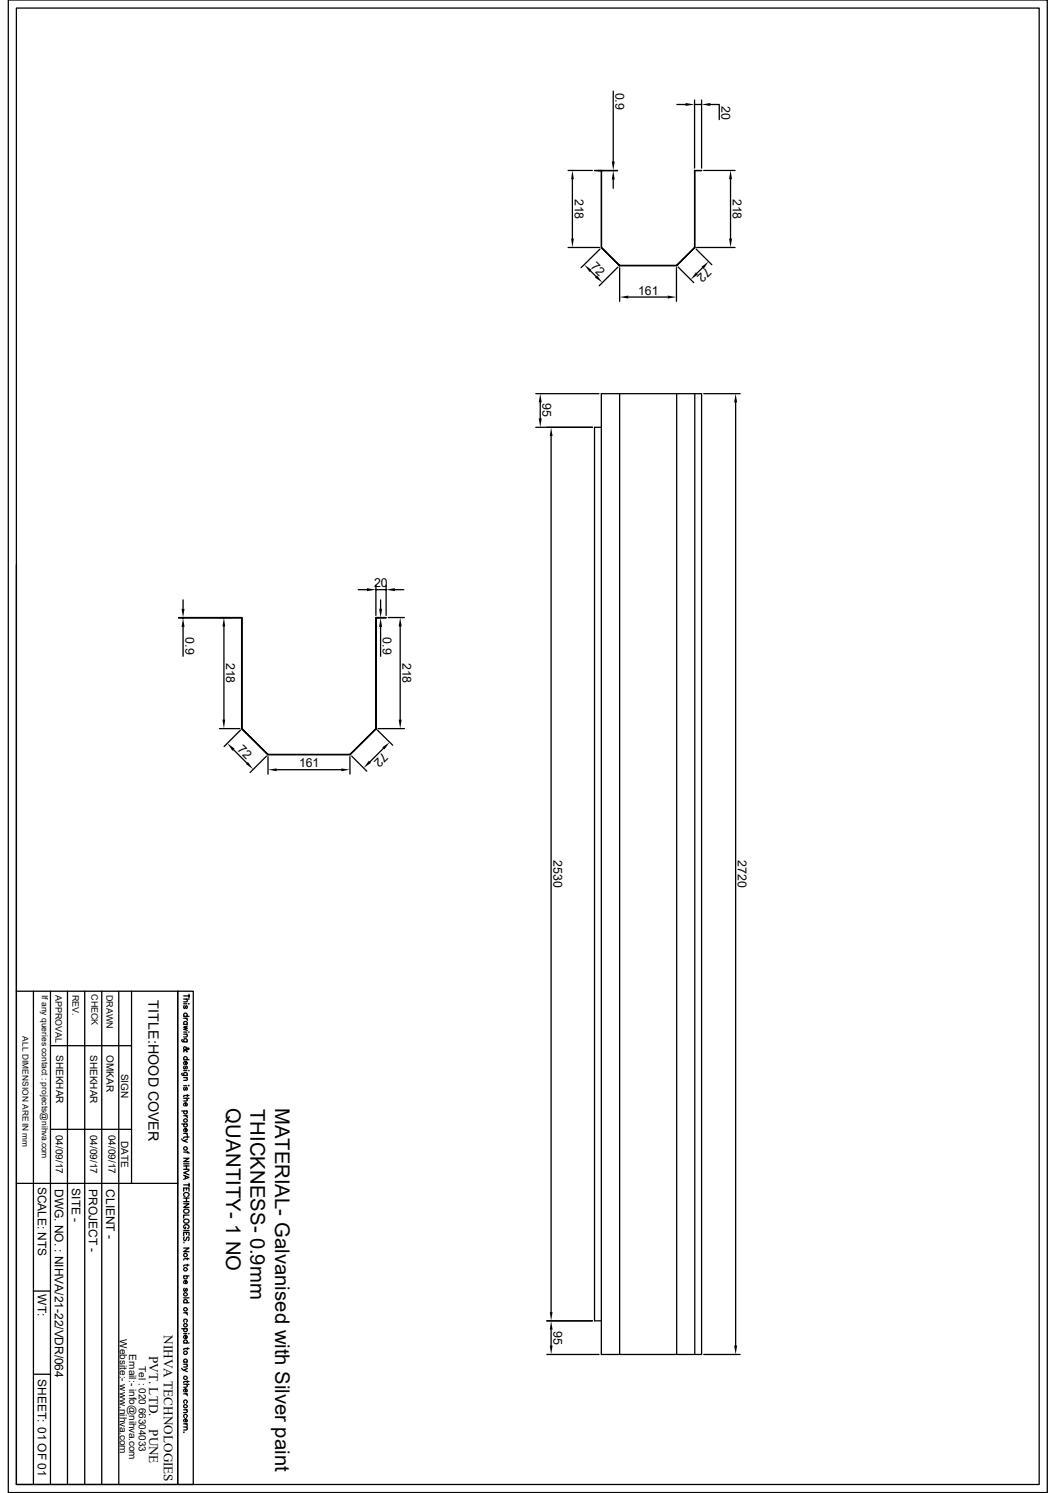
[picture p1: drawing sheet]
<svg xmlns="http://www.w3.org/2000/svg" width="210mm" height="297mm" viewBox="0 0 210 297" stroke-linecap="round" stroke-linejoin="round" font-family="sans-serif">
<g fill="none" stroke="#000" stroke-width=".25">
<path d="M1.7 0h206.6v296.9h-206.6zM3.3 1.6h203.4v293.7h-203.4zM122 18.1v14M138.1 19.9v13.5M139.5 19.9v13.5M113 33.9h4.8M113.8 35.6v11.9M118.9 34h3.9M119.6 33.9v15.3l3.6 3.6M122 33.9v.1M122 35.7v1.8M122.8 33.9l-4.6 .1h1.4v15.2l3.6 3.7h11.4l3.6-3.7v-15.2l1.3-.1h-1.4v15.3l-3.6 3.6h-11.3"/>
<path d="M134.6 20.8h1.8M138.1 20.8h1.4M140 33.9h6.2M141.3 20.8h1.7v3M145.3 35.6v11.9M113 49.2h6.2M117.4 53.9l1.1 1.1M119.3 49.5l-3.7 3.8M122.9 53.1l-3.7 3.8M123.2 52.8v.1M123.2 53.3v6.6M125 59.1h7.8"/>
<path d="M134.5 53.3v6.6M134.9 53.1l3.1 3.1M138.4 49.5l3.2 3.2M138.6 49.2h7.6M139.7 53.3l-1.1 1.1M106.6 78.3h12.5M119.6 78.3h19.9v191.2h-19.9zM123.2 78.3v191.2M134.6 78.3v191.2M138.2 78.3v191.2M140 78.3h7.2M106.6 85h11.2"/>
<path d="M107.4 80.1v3.1M109.6 86.7v174.3M119.6 85h-1.4v177.8h1.4M146.3 80.1v187.6M3.3 112.4v182.9h35.1v-98.1h-3.1v98.1v-98.1h-32M36.4 119.3v1.8M71.2 117.3h1.8M74.8 116.4v6M74.8 117.3h2M75.7 119.3v1.8M76.8 116.4v6M78.5 117.3h1.8"/>
<path d="M35.5 122.9h10.5M36.4 122.9h.1M36.4 124.7v5.9M44.5 124.6v18.6M46.1 122.9h2v22l5.2 5.2h16.3l5.2-5.2v-22h2h-2v22.1l-5.2 5.2h-16.3l-5.3-5.2v-22.1zM74.8 122.9h.5M75.7 122.9h.1M75.7 124.7v5.9M77.2 122.9h3.2M79.6 124.6v18.6M43.6 144.9h4.1M46.4 149.1l2.7 2.7"/>
<path d="M47.8 145.2l-3.2 3.3M53 150.4l-3.3 3.3M53.3 150.1v.1M53.3 150.5v3.5M55 153.1h12.9M69.6 150.5v3.5M69.9 150.4l3 3M75.1 145.2l3 3.1M75.2 144.9h5.2M76.2 148.9l-2.6 2.7M6.6 197.2v98.1M10 197.2v98.1"/>
<path d="M13.4 197.2v98.1M16.8 197.2v98.1M20.2 197.2v98.1M23.6 197.2v98.1M26.2 197.2v38.2M36.5 198.1h1.1M36.5 198.8h1.1M36.5 199.7h.7M37 198.8l.3 .2-.1 .3h-.7M37.5 199.6h.1M37.6 197.8v.7M10 208h16.2"/>
<path d="M36.2 206.8v.3l.2 .2h.9M36.2 213.5v.2l.1 .2 1 .1M36.5 202.2h1.1M36.5 202.6h.8M36.5 203.8h.8M36.5 205.3h.7M36.5 205.7h.8M36.5 210.8h1.1M36.5 213h.7M36.5 214.4h.8M36.5 216h.7M36.5 218.5h1.1"/>
<path d="M36.6 209.3v-.3l.6-.5h.2l.2 .2-.3 .1-.3-.5h-.4a.54 .54 0 0 0 0 .6 .54 .54 0 0 0 .6 .2l.1 .1-.2 .1M36.7 200.1l-.2 .1 .2 .4h.1l.1-.4 .3-.1 .1 .3-.2 .2M36.7 202.2a.35 .35 0 0 1-.1-.5 .35 .35 0 0 1 .5 0 .35 .35 0 0 1 0 .5M36.7 203.8a.34 .34 0 0 1-.1-.5 .34 .34 0 0 1 .5 0 .34 .34 0 0 1 0 .5M36.7 207.3a.35 .35 0 0 1-.1-.6 .35 .35 0 0 1 .5 0 .35 .35 0 0 1 0 .6M36.7 210.8a.35 .35 0 0 1-.1-.5 .35 .35 0 0 1 .5 0 .35 .35 0 0 1 0 .5M36.7 212.1l-.2 .2 .2 .3h.1l.1-.4 .3-.1 .1 .3-.2 .2M36.7 214a.34 .34 0 0 1-.1-.5 .34 .34 0 0 1 .5 0 .34 .34 0 0 1 0 .5M36.7 216.3l-.2 .2 .2 .4 .1-.1 .2-.4h.2l.1 .3-.2 .2M36.9 211.2v.6a.35 .35 0 0 0 .3-.5 .35 .35 0 0 0-.5-.1 .35 .35 0 0 0-.1 .5l.1 .1M36.9 219.4v.6h.2a.34 .34 0 0 0 0-.5 .34 .34 0 0 0-.5 0 .34 .34 0 0 0 .1 .5M36.9 202.6l.4 .2v.2"/>
<path d="M37 205.7l.3 .3-.1 .2-.7 .1M37 214.4l.3 .2-.1 .3h-.7M37 218.5l.3 .4-.8 .1M37.3 204.1l-.8 .2 .8 .3-.8 .2 .8 .2M37.3 217.8v.3M37.5 205.3h.1M37.5 212.9h.1M37.5 215.9v.1zM37.6 217.9h-.9l-.1 .1-.1 .2M3.3 235.4h32M10 224.7h16.2M36.2 226.6l.3 .3"/>
<path d="M36.2 221h1.1M36.2 223.6h1.1M36.5 231.5h1.1M36.5 231.9h1.1M36.5 232.6h1.1M36.5 229.2h.9l.2 .2M36.5 230.4h1.1l-1.1 .7h1.1M36.5 233.8l1.1 .4-1.1 .4M36.5 237v-.7h1.1v.7M36.5 239.5h1.1l-1.1 .7h1.1M36.5 222h.8M36.5 225.5h.8"/>
<path d="M36.5 235.7h1.1M36.5 238.3h1.1M36.5 239.1h1.1M36.7 221a.34 .34 0 0 0-.1 .5 .34 .34 0 0 0 .5 0 .34 .34 0 0 0 0-.5M36.7 223.6a.34 .34 0 0 0-.1 .5 .34 .34 0 0 0 .5 0 .34 .34 0 0 0 0-.5M36.8 238a.39 .39 0 0 1-.3-.4 .39 .39 0 0 1 .4-.4h.3a.39 .39 0 0 1 .4 .3 .39 .39 0 0 1-.3 .5M36.9 234v.5M36.9 224.5v.6h.2a.35 .35 0 0 0 0-.5 .35 .35 0 0 0-.5 0 .35 .35 0 0 0 .1 .5M36.9 222l.4 .2v.2M36.9 225.5l.4 .2v.2M37.1 231.9v.7M37.1 236.3v.4"/>
<path d="M37.1 238.3v.8M37.3 226.7l-.8 .2 .8 .3M37.3 226v.4M37.3 229.1v.3M37.6 226.2h-.9h-.1l-.1 .2M37.6 232.9l-1.1 .4 1.1 .4M37.6 235.4v.7M6.6 256.8h3.4M36.6 247.2h.1M36.5 245.8v-.6h1.1v.6M36.5 248.3h1.1l-1.1 .7h1.1M36.5 244.8h1.1"/>
<path d="M36.5 253.8h1.1M36.5 258.2h1.1M36.5 259.2h1.1M36.7 240.6a.54 .54 0 0 1 .6 0 .54 .54 0 0 1 .2 .5 .51 .51 0 0 1-.7 .2 .51 .51 0 0 1-.1-.7zM36.7 242.6a.54 .54 0 0 1 .6-.1 .54 .54 0 0 1 .2 .6 .51 .51 0 0 1-.7 .2 .51 .51 0 0 1-.1-.7zM36.7 246.1l-.2 .2 .2 .5 .3-.1 .2-.5h.3l.1 .3-.2 .3M36.7 253.8a.34 .34 0 0 0-.1 .5 .34 .34 0 0 0 .5 0 .34 .34 0 0 0 0-.5M36.7 256.3l-.2 .2 .2 .4 .4-.6 .1 .1 .1 .3-.2 .2M36.7 259.2a.35 .35 0 0 1-.1-.6 .35 .35 0 0 1 .5 0 .35 .35 0 0 1 0 .6M36.9 244.1v.3a.38 .38 0 0 1-.4-.4 .38 .38 0 0 1 .4-.4h.3a.39 .39 0 0 1 .4 .3 .39 .39 0 0 1-.3 .5M36.9 254.8v.6l.2-.1a.34 .34 0 0 0 0-.5 .34 .34 0 0 0-.5 .1 .34 .34 0 0 0 .1 .5M37.1 245.2v.4"/>
<path d="M37.3 250.3v.3M37.3 251.5v.4M37.6 241.7h-1.1v.6M37.6 250.4h-.9l-.2 .3M37.6 251.7h-.9h-.1l-.1 .2M6.6 273.4h3.4M36.2 272.2l.3 .4M36.2 264.3h1.1M36.5 261.2h.8M36.5 265.3h.7M36.5 267.2h1.1M36.5 271h.8"/>
<path d="M36.5 271.4h.8M36.5 275.4h1.1M36.5 277.3h.8M36.7 263a.34 .34 0 0 1-.1-.5 .34 .34 0 0 1 .5 0 .34 .34 0 0 1 0 .5M36.7 264.3a.34 .34 0 0 0-.1 .5 .34 .34 0 0 0 .5 0 .34 .34 0 0 0 0-.5M36.7 267.2a.34 .34 0 0 1-.1-.5 .34 .34 0 0 1 .5 0 .34 .34 0 0 1 0 .5M36.7 271a.34 .34 0 0 1-.1-.5 .34 .34 0 0 1 .5 0 .34 .34 0 0 1 0 .5M36.7 279.1a.35 .35 0 0 1-.1-.5 .35 .35 0 0 1 .5 0 .35 .35 0 0 1 0 .5M36.9 265.6v.7a.35 .35 0 0 0 .3-.5 .35 .35 0 0 0-.5-.2 .35 .35 0 0 0-.1 .5l.1 .2M36.9 276.3v.6h.2a.34 .34 0 0 0 0-.5 .34 .34 0 0 0-.5 0 .34 .34 0 0 0 .1 .5M36.9 261.2l.4 .2v.2M36.9 277.3l.3 .1 .1 .3"/>
<path d="M37 271.4l.3 .4-.8 .1M37 275.4l.3 .4-.3 .2h-.5M37.3 272.2l-.8 .4 .8 .3M37.3 268.1v.4M37.3 274.7v.3M37.5 265.3h.1M37.6 268.3h-.9h-.1l-.1 .2M37.6 274.8h-.9l-.1 .1-.1 .2M108.8 269.5h10.3M108.8 262.8h9M109.6 264.5v3.2M140 269.5h7.2"/>
<path d="M36.5 280.5h.8M36.5 283.3h.8M36.5 283.9h.8M36.6 284.9v.1zM36.7 282a.35 .35 0 0 1-.1-.5 .35 .35 0 0 1 .5 0 .35 .35 0 0 1 0 .5M36.9 282.3v.6l.2-.1a.34 .34 0 0 0 0-.4 .34 .34 0 0 0-.5 0 .34 .34 0 0 0 .1 .5M36.9 283.3l.3 .1 .1 .2M37 280.5l.3 .2-.1 .3h-.7M37 283.9l.3 .4-.3 .2h-.5"/>
<circle cx="36.9" cy="228.5" r=".37"/>
<circle cx="36.9" cy="222.9" r=".36"/>
<circle cx="36.9" cy="249.7" r=".37"/>
<circle cx="36.9" cy="257.5" r=".36"/>
<circle cx="36.9" cy="252.5" r=".36"/>
<circle cx="36.9" cy="269.1" r=".37"/>
<circle cx="36.9" cy="260.5" r=".36"/>
<circle cx="36.9" cy="279.8" r=".36"/>
<circle cx="36.9" cy="274.1" r=".36"/>
<circle cx="36.9" cy="263.6" r=".36"/>
</g>
<g fill="#000">
<path d="M113.8 33.9l.3 1.7h-.5zM122 34l.3 1.7h-.6zM121.7 32.1h.6l-.3 1.8zM136.4 20.5l1.7 .3-1.7 .3zM139.5 20.8l1.8-.3v.6zM145.3 33.9l.3 1.7h-.6zM113.6 47.5h.5l-.3 1.7zM116.2 52.7l1.4 1-.3 .4zM118.7 54.8l1.1 1.4-1.5-1zM123.2 59.1l1.8-.3v.6zM132.8 58.8l1.7 .3-1.7 .3zM138.4 54.2l.4 .4-1.4 1z"/>
<path d="M139.5 53.1l1.4-1.1-1 1.5zM145 47.5h.6l-.3 1.7zM107.4 78.3l.3 1.8h-.6zM107.1 83.2h.6l-.3 1.8zM109.6 85l.3 1.7h-.6zM146.3 78.3l.3 1.8h-.6zM73 117l1.8 .3-1.8 .3zM76.8 117.3l1.7-.3v.6zM36.1 121.1h.6l-.3 1.8zM36.4 122.9l.3 1.8h-.6zM44.5 122.9l.3 1.7h-.6zM75.4 121.1h.6l-.3 1.8z"/>
<path d="M75.7 122.9l.3 1.8h-.6zM79.6 122.9l.3 1.7h-.6zM44.2 143.2h.6l-.3 1.7zM45.2 147.9l1.5 1-.5 .5zM48.9 152l.4-.4 1 1.4zM53.3 153.1l1.7-.2v.5zM67.9 152.9l1.7 .2-1.7 .3zM73.4 151.3l.4 .5-1.5 1zM76 148.7l1.5-1-1 1.4zM79.3 143.2h.6l-.3 1.7zM109.6 262.8l.3 1.7h-.6zM109.3 267.7h.6l-.3 1.8z"/>
<path d="M109.3 261h.6l-.3 1.8zM146 267.7h.6l-.3 1.8z"/>
</g>
<g font-size="4">
<text x="45" y="220.5" transform="rotate(90 45 220.5)">QUANTITY- 1 NO</text>
<text x="49.8" y="220.6" transform="rotate(90 49.8 220.6)">THICKNESS- 0.9mm</text>
<text x="54.7" y="220.4" transform="rotate(90 54.7 220.4)">MATERIAL- Galvanised with Silver paint</text>
</g>
<text font-size="2.8" x="29.5" y="199" transform="rotate(90 29.5 199)">TITLE:HOOD COVER</text>
<g font-size="2.6">
<text x="29.6" y="269.7" transform="rotate(90 29.6 269.7)">PVT. LTD.</text>
<text x="32.6" y="265.6" transform="rotate(90 32.6 265.6)">NIHVA TECHNOLOGIES</text>
<text x="29.6" y="284.4" transform="rotate(90 29.6 284.4)">PUNE</text>
</g>
<g font-size="2.5">
<text x="122.4" y="18.4" transform="rotate(90 122.4 18.4)">0.9</text>
<text x="143.5" y="21.2" transform="rotate(90 143.5 21.2)">20</text>
<text x="114.3" y="39.5" transform="rotate(90 114.3 39.5)">218</text>
<text x="145.8" y="39.5" transform="rotate(90 145.8 39.5)">218</text>
<text x="117.3" y="53.2" transform="rotate(45 117.3 53.2)">72</text>
<text x="140.4" y="53.2" transform="rotate(135 140.4 53.2)">72</text>
<text x="126.9" y="58.6">161</text>
<text x="107.9" y="80.3" transform="rotate(90 107.9 80.3)">95</text>
<text x="74.4" y="116.8">20</text>
<text x="36.9" y="126.8" transform="rotate(90 36.9 126.8)">0.9</text>
<text x="45" y="131.9" transform="rotate(90 45 131.9)">218</text>
<text x="76.2" y="126.8" transform="rotate(90 76.2 126.8)">0.9</text>
<text x="80.1" y="131.9" transform="rotate(90 80.1 131.9)">218</text>
<text x="47.1" y="149.2" transform="rotate(45 47.1 149.2)">72</text>
<text x="76.2" y="149.6" transform="rotate(135 76.2 149.6)">72</text>
<text x="59.5" y="152.7">161</text>
<text x="110.1" y="171.2" transform="rotate(90 110.1 171.2)">2530</text>
<text x="146.8" y="171.2" transform="rotate(90 146.8 171.2)">2720</text>
<text x="110.1" y="264.8" transform="rotate(90 110.1 264.8)">95</text>
</g>
<g font-size="2.4">
<text x="7.5" y="236.1" transform="rotate(90 7.5 236.1)">SCALE: NTS</text>
<text x="10.9" y="236.5" transform="rotate(90 10.9 236.5)">DWG. NO. : NIHVA/21-22/VDR/064</text>
<text x="14.3" y="236.4" transform="rotate(90 14.3 236.4)">SITE -</text>
<text x="17.7" y="236.6" transform="rotate(90 17.7 236.6)">PROJECT -</text>
<text x="21.1" y="236.6" transform="rotate(90 21.1 236.6)">CLIENT -</text>
<text x="7.5" y="257.5" transform="rotate(90 7.5 257.5)">WT:</text>
<text x="7.5" y="274.4" transform="rotate(90 7.5 274.4)">SHEET: 01 OF 01</text>
</g>
<g font-size="2">
<text x="11.2" y="209.9" transform="rotate(90 11.2 209.9)">SHEKHAR</text>
<text x="17.9" y="209.9" transform="rotate(90 17.9 209.9)">SHEKHAR</text>
<text x="21.2" y="209.9" transform="rotate(90 21.2 209.9)">OMKAR</text>
<text x="24.1" y="213.6" transform="rotate(90 24.1 213.6)">SIGN</text>
<text x="11.1" y="225.8" transform="rotate(90 11.1 225.8)">04/09/17</text>
<text x="17.9" y="225.8" transform="rotate(90 17.9 225.8)">04/09/17</text>
<text x="21.5" y="225.8" transform="rotate(90 21.5 225.8)">04/09/17</text>
<text x="24.1" y="226.9" transform="rotate(90 24.1 226.9)">DATE</text>
<text x="23.8" y="266.4" transform="rotate(90 23.8 266.4)">Website:- www.nihva.com</text>
<text x="25.7" y="269.4" transform="rotate(90 25.7 269.4)">Email:- info@nihva.com</text>
<text x="27.6" y="271.7" transform="rotate(90 27.6 271.7)">Tel : 020 66304033</text>
</g>
<g font-size="1.8">
<text x="11" y="197.9" transform="rotate(90 11 197.9)">APPROVAL</text>
<text x="14.4" y="197.9" transform="rotate(90 14.4 197.9)">REV.</text>
<text x="18.2" y="197.7" transform="rotate(90 18.2 197.7)">CHECK</text>
<text x="21.2" y="197.9" transform="rotate(90 21.2 197.9)">DRAWN</text>
</g>
<g font-size="1.7">
<text x="8.3" y="197.9" transform="rotate(90 8.3 197.9)">If any queries contact : projects@nihva.com</text>
<text x="4.4" y="206.2" transform="rotate(90 4.4 206.2)">ALL DIMENSION ARE IN mm</text>
</g>
</svg>
